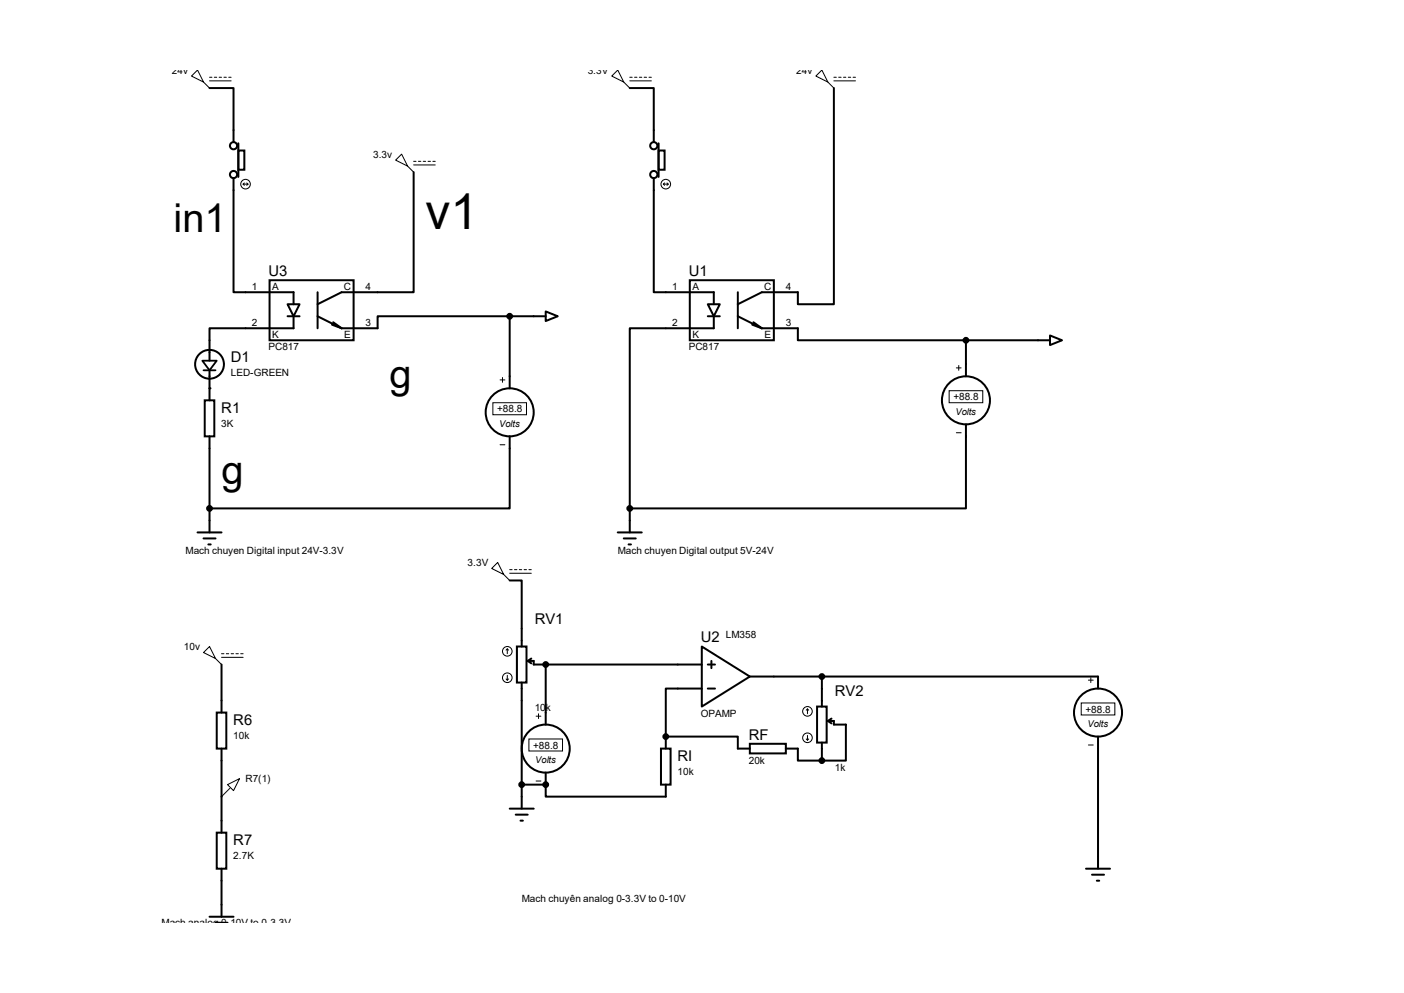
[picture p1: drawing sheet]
<svg xmlns="http://www.w3.org/2000/svg" width="297mm" height="210mm" viewBox="0 0 297 210" stroke-linecap="round" stroke-linejoin="round" font-family="sans-serif">
<g fill="none" stroke="#000" stroke-width=".42">
<path d="M44.3 18.6h5.1v11.5M133.2 18.6h5.1v11.5M176.4 18.6v45.7h-7.6v-2.5h-7.6l-5.1 2.5M49.4 37.7v24.1h12.7v2.5M50.4 31.8h1.3v4.1h-1.3zM50.4 30.3v7.1M87.5 36.4v25.4h-15.2l-5.1 2.5M138.3 37.7v24.1h12.7v2.5M139.3 31.8h1.3v4.1h-1.3zM139.3 30.3v7.1M57 59.3h17.8v12.7h-17.8zM145.9 59.3h17.8v12.7h-17.8z"/>
<path d="M44.3 78.3v6.4M60.8 64.3h2.6l-1.3 2.6zM60.8 66.9h2.6M62.1 66.9v2.5h-17.8v6.9M67.2 61.8v7.6M67.2 66.9l5.1 2.5M70.2 68.7l2.1 .7M70.5 68.2l1.8 1.2M107.8 66.9h-27.9v2.5h-7.6M107.8 66.9v15.2M107.8 66.9h7.6M115.4 65.9l2.6 1-2.6 1z"/>
<path d="M149.7 64.3h2.6l-1.3 2.6zM149.7 66.9h2.6M151 66.9v2.5h-17.8v38.1M156.1 61.8v7.6M156.1 66.9l5.1 2.5M159.1 68.7l2.1 .7M159.4 68.2l1.8 1.2M161.2 69.4h7.6v2.6h35.5M204.3 72v7.6M204.3 72h17.8M222.1 71l2.6 1-2.6 1zM43.3 84.7h2v7.6h-2z"/>
<path d="M44.3 92.3v20.3M107.8 92.3v15.2h-63.5M204.3 89.7v17.8h-71.1M41.8 112.6h5.1M43.1 113.9h2.5M44.1 115.1h.5M130.7 112.6h5.1M132 113.9h2.5M133 115.1h.5M133.2 107.5v5.1M107.8 122.8h2.6v13.9M109.3 136.7h2.1v7.7h-2.1z"/>
<path d="M111.6 139.8h1.3v.7h35.6M111.6 139.8l.8 .5M112.4 139.3l-.8 .5M148.5 136.7l10.1 6.4-10.1 6.3zM150.5 139.8v1.5M45.8 150.7h2.1v7.6h-2.1zM46.9 140.5v10.2M46.9 158.3v17.8M110.4 144.4v26.6M115.4 140.5v12.7M139.8 158.3h2.1v7.6h-2.1zM140.8 155.8h15.3v2.5h2.5"/>
<path d="M140.8 155.8v2.5M148.5 145.6h-7.7v10.2M149.7 140.5h1.6M149.7 145.6h1.6M158.6 157.3h7.6v2h-7.6zM158.6 143.1h73.7v2.5M166.2 158.3h2.6v2.6h5.1M172.8 149.4h2.1v7.7h-2.1zM173.9 143.1v6.3M173.9 157.1v3.8M175.1 152.5h1.3v.7h2.5v7.7h-5M175.1 152.5l.8 .5"/>
<path d="M175.9 152l-.8 .5M232.3 155.8v27.9M45.8 176.1h2.1v7.6h-2.1zM107.8 171h5.1M109.1 172.3h2.5M110.1 173.6h.5M110.4 165.9h5M115.4 165.9v2.6h25.4v-2.6M115.4 163.4v2.5M44.3 193.9h5.1M45.6 195.2h2.5M46.9 183.7v10.2"/>
<path d="M229.7 183.7h5.1M231 185h2.6M232 186.3h.5"/>
<circle cx="49.4" cy="36.9" r=".76"/>
<circle cx="49.4" cy="30.8" r=".76"/>
<circle cx="138.3" cy="30.8" r=".76"/>
<circle cx="138.3" cy="36.9" r=".76"/>
<circle cx="44.3" cy="77" r="3"/>
<circle cx="107.8" cy="87.2" r="5.1"/>
<circle cx="204.3" cy="84.7" r="5.1"/>
<circle cx="115.4" cy="158.3" r="5.1"/>
<circle cx="232.3" cy="150.7" r="5.1"/>
</g>
<g fill="#000">
<circle cx="44.3" cy="82.1" r=".21"/>
<circle cx="115.4" cy="140.5" r=".21"/>
<circle cx="140.8" cy="155.8" r=".21"/>
<circle cx="115.4" cy="165.9" r=".21"/>
<circle cx="173.9" cy="160.9" r=".21"/>
</g>
<g fill="none" stroke="#000" stroke-width=".21">
<path d="M40.5 16.1l1.3-1.3 1.3 2.6zM43.1 17.4l1.2 1.2M44.3 16.3h.5M44.3 17.1h4.6M45.3 16.3h.5M46.4 16.3h.5M47.4 16.3h.5M48.4 16.3h.5M129.4 16.1l1.3-1.3 1.3 2.6zM132 17.4l1.2 1.2M133.2 16.3h.5M133.2 17.1h4.6"/>
<path d="M134.2 16.3h.5M135.3 16.3h.5M136.3 16.3h.5M137.3 16.3h.5M173.9 14.8l1.2 2.6-2.5-1.3zM175.1 17.4l1.3 1.2M176.4 16.3h.5M176.4 17.1h4.6M177.4 16.3h.5M178.4 16.3h.5M179.5 16.3h.5M180.5 16.3h.5"/>
<path d="M51.4 38.9h1.1M51.4 38.9l.3 .3M51.7 38.7l-.3 .2M52.2 38.7l.3 .2M52.5 38.9l-.3 .3M85 32.6l1.2 2.5-2.5-1.2zM86.2 35.1l1.3 1.3M87.5 34.1h.5M87.5 34.9h4.6M88.5 34.1h.5M89.5 34.1h.5M90.6 34.1h.5"/>
<path d="M91.6 34.1h.5M140.3 38.9h1.1M140.3 38.9l.3 .3M140.6 38.7l-.3 .2M141.1 38.7l.3 .2M141.4 38.9l-.3 .3M106.3 79.8v1.1M202.3 77.8h1M202.8 77.3v1M104.3 85.2h7.1v2.5h-7.1zM105.8 80.3h1M105.8 94.1h1"/>
<path d="M200.8 82.6h7.1v2.6h-7.1zM202.3 91.5h1M43.1 138l1.2-1.3 1.3 2.6zM45.6 139.3l1.3 1.2M46.9 138.3h.5M46.9 139h4.5M47.9 138.3h.5M48.9 138.3h.5M49.9 138.3h.5M50.9 138.3h.5M104 120.2l1.3-1.2 1.3 2.5zM106.6 121.5l1.2 1.3"/>
<path d="M107.3 137.2l-.2 .3M107.3 137.2l.3 .3M107.3 137.2v1.1M107.8 120.5h.5M107.8 121.2h4.6M108.8 120.5h.5M109.9 120.5h.5M110.9 120.5h.5M111.9 120.5h.5M107.1 143.6l.2 .2M107.3 142.8v1M107.6 143.6l-.3 .2"/>
<path d="M111.9 156.3h7.1v2.5h-7.1zM113.4 151.5h1M113.9 151v1M170.6 156.3l.2 .2M170.8 149.9l-.2 .3M170.8 149.9l.3 .3M170.8 149.9v1.1M170.8 155.5v1M171.1 156.3l-.3 .2M228.7 148.7h7.1v2.5h-7.1zM230.3 143.8h1M230.3 157.6h1"/>
<path d="M230.8 143.3v1.1M48.1 165.9l2.6-1.2-1.3 2.5zM48.6 166.7l-1.7 1.8M113.4 165.2h1"/>
<circle cx="51.9" cy="38.9" r="1.02"/>
<circle cx="140.8" cy="38.9" r="1.02"/>
<circle cx="107.3" cy="137.8" r="1.02"/>
<circle cx="107.3" cy="143.3" r="1.02"/>
<circle cx="170.8" cy="156" r="1.02"/>
<circle cx="170.8" cy="150.5" r="1.02"/>
</g>
<path d="M42.8 76.3h3l-1.5 2zM43.1 78.3h2.5" fill="none" stroke="#000" stroke-width=".38"/>
<g fill="#000" stroke="#000" stroke-width=".42">
<circle cx="107.8" cy="66.9" r=".51"/>
<circle cx="204.3" cy="72" r=".51"/>
<circle cx="44.3" cy="107.5" r=".51"/>
<circle cx="133.2" cy="107.5" r=".51"/>
<circle cx="115.4" cy="140.5" r=".51"/>
<circle cx="140.8" cy="155.8" r=".51"/>
<circle cx="173.9" cy="143.1" r=".51"/>
<circle cx="110.4" cy="165.9" r=".51"/>
<circle cx="115.4" cy="165.9" r=".51"/>
<circle cx="173.9" cy="160.9" r=".51"/>
</g>
<text font-size="10.5" x="90" y="48.5">v1</text>
<g font-size="8.4">
<text x="36.7" y="49.1">in1</text>
<text x="82.4" y="82.1">g</text>
<text x="46.9" y="102.4">g</text>
</g>
<g font-size="3.1">
<text x="56.8" y="58.4">U3</text>
<text x="145.7" y="58.4">U1</text>
<text x="48.9" y="76.6">D1</text>
<text x="46.8" y="87.3">R1</text>
<text x="113.1" y="132">RV1</text>
<text x="148.3" y="135.8">U2</text>
<text x="176.6" y="147.3">RV2</text>
<text x="49.4" y="153.3">R6</text>
<text x="143.3" y="161">RI</text>
<text x="158.4" y="156.4">RF</text>
<text x="49.4" y="178.7">R7</text>
</g>
<g font-size="2.1">
<text x="36.4" y="15.6">24v</text>
<text x="124.3" y="15.6">3.3V</text>
<text x="168.4" y="15.6">24v</text>
<text x="79" y="33.4">3.3v</text>
<text x="53.3" y="61.4">1</text>
<text x="57.6" y="61.3">A</text>
<text x="72.8" y="61.3">C</text>
<text x="77.3" y="61.4">4</text>
<text x="142.2" y="61.4">1</text>
<text x="146.5" y="61.3">A</text>
<text x="161.7" y="61.3">C</text>
<text x="166.2" y="61.4">4</text>
<text x="53.3" y="69">2</text>
<text x="57.6" y="71.5">K</text>
<text x="72.8" y="71.5">E</text>
<text x="77.3" y="69">3</text>
<text x="142.2" y="69">2</text>
<text x="146.5" y="71.5">K</text>
<text x="161.7" y="71.5">E</text>
<text x="166.2" y="69">3</text>
<text x="56.8" y="74.1">PC817</text>
<text x="145.7" y="74.1">PC817</text>
<text x="48.9" y="79.5">LED-GREEN</text>
<text x="105.2" y="87.2">+88.8</text>
<text x="201.7" y="84.7">+88.8</text>
<text x="46.8" y="90.2">3K</text>
<text x="39.2" y="117.1">Mach chuyen Digital input 24V-3.3V</text>
<text x="98.9" y="119.7">3.3V</text>
<text x="130.7" y="117.1">Mach chuyen Digital output 5V-24V</text>
<text x="38.9" y="137.5">10v</text>
<text x="153.5" y="134.9">LM358</text>
<text x="113.1" y="150.3">10k</text>
<text x="148.3" y="151.6">OPAMP</text>
<text x="229.6" y="150.7">+88.8</text>
<text x="49.4" y="156.3">10k</text>
<text x="112.8" y="158.3">+88.8</text>
<text x="158.4" y="161.5">20k</text>
<text x="51.9" y="165.4">R7(1)</text>
<text x="143.3" y="163.9">10k</text>
<text x="176.6" y="163">1k</text>
<text x="49.4" y="181.7">2.7K</text>
<text x="110.4" y="190.8">Mach chuyên analog 0-3.3V to 0-10V</text>
<text x="34.2" y="195.8">Mach analog 0-10V to 0-3.3V</text>
</g>
<g font-size="2">
<text x="202.1" y="87.7">Volts</text>
<text x="105.6" y="90.2">Volts</text>
<text x="230.1" y="153.7">Volts</text>
<text x="113.2" y="161.3">Volts</text>
</g>
</svg>
